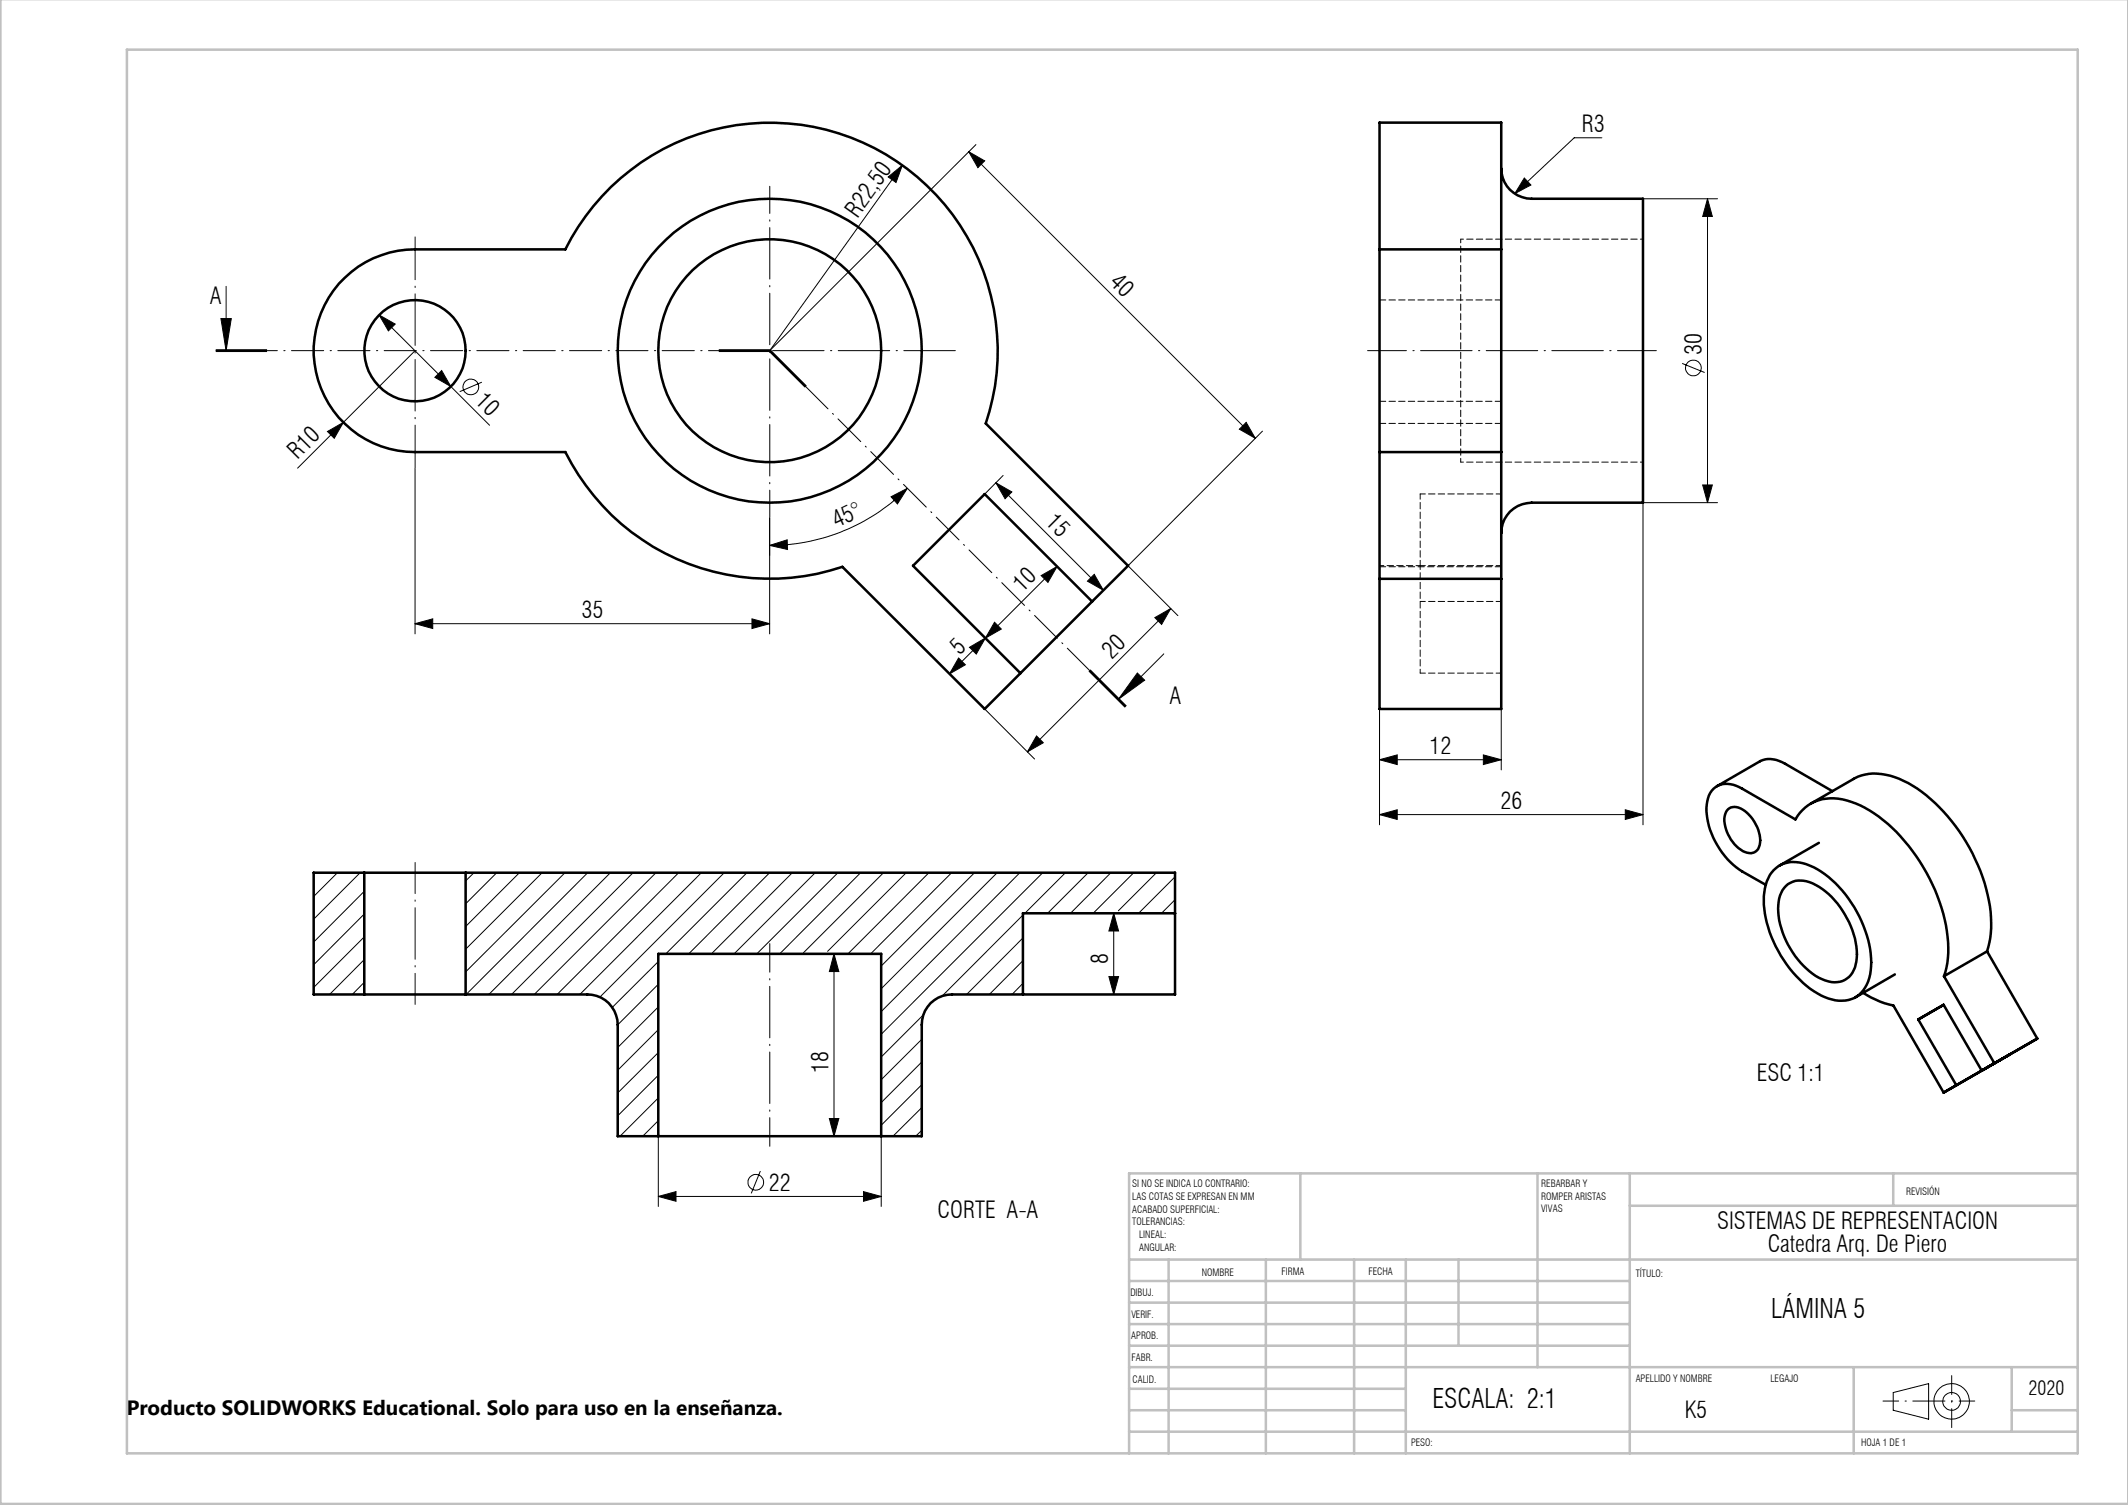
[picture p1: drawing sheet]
<svg xmlns="http://www.w3.org/2000/svg" width="420mm" height="297mm" viewBox="0 0 420 297" stroke-linecap="round" stroke-linejoin="round" font-family="sans-serif">
<g fill="none" stroke="#000" stroke-width=".2">
<path d="M175.3 34.9l2.8-2.3-1.3 3.4zM178.1 32.6l-26.2 36.6M191.2 29.9l56.6 56.6M191.2 29.9l3.1 1.8-1.3 1.4zM192.6 28.5l-40.6 40.6M300.8 35.1l1.4 1.4-3.2 1.7zM316.2 27.2h-5.5l-11.7 11M324.4 39.2h14.6M337 39.2l1 3.5h-1.9zM337 39.2v60M44.6 56.5v12.7M42.6 69.4h10z"/>
<path d="M42.6 69.2h10M42.6 69h10M43.6 62.9h2l-1 6.3zM74.8 62.2l21.8 21.7M74.8 62.2l3.2 1.8-1.3 1.3zM81.9 69.2l-23.2 23.2M87.2 73.1l1.8 3.2-3.2-1.8zM95.1 75.4l-4.4 1.9M141.9 69.2h10l7.1 7.1M141.9 69h10M141.9 69.4h10M151.8 69.3l7.1 7.1"/>
<path d="M152.1 69.1l7 7M332 71.7l4.4 1.8M64.6 85.2l3.2-1.8-1.8 3.1zM81.9 92.5v32.6M175.9 98l3.2-1.6-2 3zM179.1 96.4a38.4 38.4 0 0 1-27.2 11.2M196.6 95.3l21.2 21.2M196.6 95.3l3.1 1.8-1.3 1.3zM198 93.8l-3.6 3.6M244.6 84.7l1.4-1.3 1.8 3.1zM249.2 85.1l-26.5 26.5M324.3 99.3v63.5"/>
<path d="M324.4 99.2h14.6M336.1 95.7h1.9l-1 3.5zM151.9 107.6l3.5-1.1v1.9zM151.9 102.2v22.9M205.5 113.6l3.1-1.8-1.8 3.1zM208.6 111.8l-21.2 21.2M216 113.3l1.8 3.2-3.2-1.8zM222.7 111.7l9.8 9.8M272.3 114.3v48.5M81.9 123.1l3.5-1v1.9zM81.9 123.1h70M148.4 122.1l3.5 1-3.5 .9z"/>
<path d="M189.2 129.9l1.3 1.3-3.1 1.8zM191.3 127.7l3.2-1.8-1.8 3.2zM194.4 140l9.8 9.8M196.3 122.8l1.3 1.3-3.1 1.8zM214.9 132.5l7.1 7M215.1 132.3l7 7.1M215.2 132.2l7.1 7.1M224.5 132.8l1.4 1.4-5.2 3.8zM227.9 121.9l3.2-1.8-1.8 3.1zM229.7 129l-9 9M231.1 120.1l-28.3 28.3M204.6 145.2l1.3 1.4-3.1 1.8z"/>
<path d="M272.3 149.9l3.5-.9v1.9zM272.3 149.9h24M292.8 149l3.5 .9-3.5 1zM296.3 140v11.9M320.8 159.8l3.5 1-3.5 .9zM62.1 172.2l-.2 .2M66.6 172.2l-4.7 4.7M71.1 172.2l-9.2 9.2M71.9 175.9l-10 10M93.6 172.2l-1.7 1.6M98 172.2l-6.1 6.2M102.5 172.2l-10.6 10.6"/>
<path d="M107 172.2l-15.1 15.1M111.5 172.2l-19.6 19.6M116 172.2l-24 24M120.5 172.2l-24 24M125 172.2l-24 24M129.5 172.2l-24.1 24M133.9 172.2l-23.9 24M138.4 172.2l-24 24M142.9 172.2l-24.5 24.6M147.4 172.2l-16 16M151.9 172.2l-16 16M156.4 172.2l-16 16"/>
<path d="M160.9 172.2l-16 16M165.4 172.2l-16 16M169.9 172.2l-16 16M174.4 172.2l-16 16M178.9 172.2l-15.6 15.5M183.3 172.2l-15.9 16M187.8 172.2l-16 16M192.3 172.2l-18.4 18.4M196.8 172.2l-22.9 22.9M201.3 172.2l-27.4 27.4M205.8 172.2l-31.9 31.9M210.3 172.2l-8 8"/>
<path d="M214.8 172.2l-8 8M219.3 172.2l-8 8M223.8 172.2l-8 8M228.2 172.2l-7.5 7.5M231.9 173l-7.2 7.2M231.9 177.5l-2.7 2.7M272.3 160.8l3.5-1v1.9zM272.3 160.8h52M71.9 180.4l-10 10M71.9 184.9l-10 10M71.9 189.4l-6.8 6.8M71.9 193.8l-2.4 2.4"/>
<path d="M129.9 189.8l-9.1 9M129.9 194.2l-8 8M129.9 198.7l-8 8M162.9 188.2h-.1M164.6 188.2l1 3.5h-1.9zM164.6 188.2v36M201.9 180.6l-16 16M201.9 185.1l-11.1 11.1M201.9 189.6l-6.6 6.6M201.9 194.1l-2.2 2.1M218.9 192.7h1.9l-1 3.5zM219.8 180.2l1 3.5h-1.9z"/>
<path d="M219.8 180.2v16M129.9 203.2l-8 8M129.9 207.7l-8 8M129.9 212.2l-8 8M129.9 216.7l-7.5 7.5M181.9 205.1l-8 8M181.9 209.6l-8 8M181.9 214.1l-8 8M181.9 218.6l-5.7 5.6M182.2 200.3l-8.3 8.3M129.9 236.1l3.5-.9v1.9zM129.9 224.3v13.8"/>
<path d="M129.9 236.1h44M129.9 221.2l-3 3M150.1 231.1l-1.8 4.4M163.7 220.7h1.9l-1 3.5zM170.4 235.2l3.5 .9-3.5 1zM173.9 224.3v13.8M181.9 223.1l-1.2 1.1M373.7 274.8l6.9-1.8v7.1l-6.9-1.8z"/>
<circle cx="92.9" cy="76.4" r="1.55"/>
<circle cx="334.2" cy="72.6" r="1.54"/>
<circle cx="149.2" cy="233.3" r="1.54"/>
<circle cx="385.2" cy="276.6" r="1.75"/>
<circle cx="385.2" cy="276.5" r="3.5"/>
</g>
<path d="M371.6 276.5h18.2" fill="none" stroke="#000" stroke-width=".2" stroke-dasharray="6.3 1.3 .3 1.3" stroke-dashoffset="3.3"/>
<path d="M385.2 271.5v10.2" fill="none" stroke="#000" stroke-width=".2" stroke-dasharray="6.3 1.3 .3 1.3" stroke-dashoffset="2.6"/>
<g fill="none" stroke="#c0c0c0" stroke-width=".5">
<path d="M.1 -.1v296.9h419.9M25 9.8h385.1v277h-385.1zM256.6 231.6v17M303.5 231.6v38.2M321.7 231.6v55.2M321.7 237.9h88.4M373.7 231.6v6.3M410.1 231.6h-187.3v55.2M222.8 248.6h187.3M222.8 257.1h98.9M222.8 252.8h98.9M230.6 248.6v38.2"/>
<path d="M249.8 248.6v38.2M267.3 248.6v38.2M277.5 248.6v38.2M287.9 248.6v17M222.8 265.6h98.9M222.8 261.3h98.9M222.8 278.3h54.7M222.8 274.1h54.7M222.8 269.8h187.3M365.9 269.8v17M397.1 278.3h13M397.1 269.8v12.7"/>
<path d="M222.8 282.5h187.3"/>
</g>
<path d="M151.9 69.2h-109.3" fill="none" stroke="#000" stroke-width=".2" stroke-dasharray="6.3 1.3 .3 1.3" stroke-dashoffset="3.4"/>
<path d="M151.9 69.2l70.2 70.2" fill="none" stroke="#000" stroke-width=".2" stroke-dasharray="6.3 1.3 .3 1.3" stroke-dashoffset="-.8"/>
<path d="M269.9 69.2h57" fill="none" stroke="#000" stroke-width=".2" stroke-dasharray="10.2 1.3 .3 1.3" stroke-dashoffset="2.5"/>
<path d="M81.9 198.2v-28" fill="none" stroke="#000" stroke-width=".2" stroke-dasharray="10.2 1.3 .3 1.3" stroke-dashoffset="4"/>
<path d="M151.9 186.2v40" fill="none" stroke="#000" stroke-width=".2" stroke-dasharray="10.2 1.3 .3 1.3" stroke-dashoffset="4.5"/>
<path d="M151.9 69.2h37.2" fill="none" stroke="#000" stroke-width=".2" stroke-dasharray="10.2 1.3 .3 1.3" stroke-dashoffset="-.6"/>
<path d="M151.9 36.8v65.3" fill="none" stroke="#000" stroke-width=".2" stroke-dasharray="10.2 1.3 .3 1.3" stroke-dashoffset="4.8"/>
<path d="M81.9 46.8v45.5" fill="none" stroke="#000" stroke-width=".2" stroke-dasharray="10.2 1.3 .3 1.3" stroke-dashoffset="1.7"/>
<g fill="#000">
<path d="M175.3 34.9l2.8-2.3-1.3 3.4zM300.8 35.1l1.4 1.4-3.2 1.7zM64.6 85.2l3.2-1.8-1.8 3.1z"/>
<path d="M191.2 29.9l3.1 1.8-1.3 1.4zM244.6 84.7l1.4-1.3 1.8 3.1zM196.6 95.3l3.1 1.8-1.3 1.3zM216 113.3l1.8 3.2-3.2-1.8z"/>
<path d="M337 39.2l1 3.5h-1.9zM336.1 95.7h1.9l-1 3.5zM164.6 188.2l1 3.5h-1.9zM163.7 220.7h1.9l-1 3.5z"/>
<path d="M43.6 62.9h2l-1 6.3zM224.5 132.8l1.4 1.4-5.2 3.8z"/>
<path d="M74.8 62.2l1.9 3.1 1.3-1.3zM87.2 73.1l-1.4 1.4 3.2 1.8z"/>
<path d="M151.9 107.6l3.5-1.1v1.9zM175.9 98l3.2-1.6-2 3z"/>
<path d="M205.5 113.6l3.1-1.8-1.8 3.1zM196.3 122.8l1.3 1.3-3.1 1.8z"/>
<path d="M81.9 123.1l3.5-1v1.9zM148.4 122.1l3.5 1-3.5 .9z"/>
<path d="M191.3 127.7l3.2-1.8-1.8 3.2zM189.2 129.9l1.3 1.3-3.1 1.8z"/>
<path d="M204.6 145.2l1.3 1.4-3.1 1.8zM227.9 121.9l3.2-1.8-1.8 3.1z"/>
<path d="M292.8 149l3.5 .9-3.5 1zM272.3 149.9l3.5-.9v1.9z"/>
<path d="M272.3 160.8l3.5-1v1.9zM320.8 159.8l3.5 1-3.5 .9z"/>
<path d="M219.8 180.2l1 3.5h-1.9zM218.9 192.7h1.9l-1 3.5z"/>
<path d="M129.9 236.1l3.5-.9v1.9zM170.4 235.2l3.5 .9-3.5 1z"/>
</g>
<g fill="none" stroke="#000" stroke-width=".5">
<path d="M296.3 33.2a6 6 0 0 0 6 6h22v60h-22a6 6 0 0 0-6 6M68.1 54.8a19.7 19.7 0 0 1 13.8-5.6h29.7a45 45 0 0 1 57.5-21.6 45 45 0 0 1 25.5 56l28 28.1-28.3 28.2-28-28a45 45 0 0 1-54.7-22.7h-29.7a20 20 0 0 1-18.5-12.5 20 20 0 0 1 4.7-21.9zM272.3 49.2v40M272.3 49.2v-25h24v25M272.3 49.2h24M296.3 49.2v40M272.3 89.2v25M272.3 89.2h24M296.3 89.2v25M215.5 118.7l-21.2-21.2-14.1 14.2 21.2 21.2M272.3 114.2h24M272.3 114.2v25.7h24v-25.7"/>
<path d="M338.9 155.1l8.4-4.9a5 5 0 0 1 5.1 .5l9.3 5.4M341.1 159.7a2.52 2.52 0 0 1 3.3 .4 7.4 7.4 0 0 1 2.9 6.7 1.95 1.95 0 0 1-2.9 1.3 7.5 7.5 0 0 1-4-7l.2-.8zM357.4 158.6l8.5-4.9a9.4 9.4 0 0 1 8-.4 27.5 27.5 0 0 1 12.8 10.8 33.4 33.4 0 0 1 6.3 19l-.2 2-.6 2.6M71.9 172.2h20M71.9 172.2h-10v24h10M71.9 172.2v24M91.9 172.2h140v24h-44a5.9 5.9 0 0 0-6 6v22h-8M91.9 172.2v24M348.5 174.6l-4.6-2.6a15.4 15.4 0 0 1-7-13.3 4 4 0 0 1 5.8-3.6l11.7 6.6a8.3 8.3 0 0 1 10.1-3.7 25.4 25.4 0 0 1 13 10 34 34 0 0 1 7 20l-.1 2-.7 2.6M350.1 171.7a6.1 6.1 0 0 1 7.2-.9 21.6 21.6 0 0 1 10.5 11.9 16.3 16.3 0 0 1 .9 11 5.5 5.5 0 0 1-7.1 3.5 16.3 16.3 0 0 1-8.4-6.1 22.5 22.5 0 0 1-5.1-14.3 8 8 0 0 1 2-5.1zM352.5 174.8a4.8 4.8 0 0 1 5.9-.1 16.9 16.9 0 0 1 8.1 14.3 4.7 4.7 0 0 1-3.4 4.7 7.7 7.7 0 0 1-6.5-2.5 16.9 16.9 0 0 1-5.6-12.6l.3-1.9 .5-1.1zM359 166.3l-7.8 4.5"/>
<path d="M71.9 196.2h20M91.9 196.2h24a6 6 0 0 1 6 6v22h8M231.9 180.2h-30v16M367.7 195.9l3.4 1.8 2.6 .7 9.9 17.2M374 192.3l-7.8 4.5M383.7 192.6l9.9 17.2M392.2 187.7l-8.5 4.9M392.2 187.7l9.9 17.3-18.5 10.6M391.8 210.9h.1M396.8 208l-5.7 3.3-7.5-13-5 2.9 7.5 13-2.5 1.4M129.9 224.2h44M129.9 224.2v-36h44v36"/>
<circle cx="81.9" cy="69.2" r="10"/>
<circle cx="151.9" cy="69.2" r="22"/>
<circle cx="151.9" cy="69.2" r="30"/>
</g>
<path d="M296.3 59.2h-24M272.3 79.2h24M296.3 83.6h-24M296.3 111.8h-24" fill="none" stroke="#000" stroke-width=".2" stroke-dasharray="1.3 .6" stroke-dashoffset=".1"/>
<path d="M288.3 47.2v44M280.3 111.6v21.2" fill="none" stroke="#000" stroke-width=".2" stroke-dasharray="1.3 .6" stroke-dashoffset=".5"/>
<path d="M280.3 97.5v14.1" fill="none" stroke="#000" stroke-width=".2" stroke-dasharray="1.3 .6" stroke-dashoffset=".2"/>
<path d="M280.3 97.5h16M280.3 111.6h16M280.3 118.7h16M280.3 132.8h16" fill="none" stroke="#000" stroke-width=".2" stroke-dasharray="1.3 .6" stroke-dashoffset=".3"/>
<path d="M280.3 111.6h-8" fill="none" stroke="#000" stroke-width=".2" stroke-dasharray="1.3 .6" stroke-dashoffset=".4"/>
<path d="M324.3 47.2h-36M288.3 91.2h36" fill="none" stroke="#000" stroke-width=".2" stroke-dasharray="1.3 .6" stroke-dashoffset=".7"/>
<g font-size="5.3">
<text x="349.6" y="260.1">LÁMINA 5</text>
<text x="282.7" y="277.9">ESCALA: 2:1</text>
</g>
<g font-size="4.6">
<text x="312.2" y="26">R3</text>
<text x="169.2" y="43.1" transform="rotate(-54 169.2 43.1)">R22,50</text>
<text x="41.4" y="59.9">A</text>
<text x="218.8" y="55.9" transform="rotate(45 218.8 55.9)">40</text>
<text x="335.9" y="70" transform="rotate(-90 335.9 70)">30</text>
<text x="93.6" y="79.3" transform="rotate(45 93.6 79.3)">10</text>
<text x="58.7" y="90.8" transform="rotate(-45 58.7 90.8)">R10</text>
<text x="165.1" y="104.2" transform="rotate(-25 165.1 104.2)">45°</text>
<text x="206.1" y="103.2" transform="rotate(45 206.1 103.2)">15</text>
<text x="201.8" y="117.1" transform="rotate(-45 201.8 117.1)">10</text>
<text x="114.8" y="122">35</text>
<text x="189.4" y="129.4" transform="rotate(-45 189.4 129.4)">5</text>
<text x="219.4" y="130.2" transform="rotate(-45 219.4 130.2)">20</text>
<text x="230.8" y="139">A</text>
<text x="282.1" y="148.8">12</text>
<text x="296.1" y="159.6">26</text>
<text x="218.7" y="190.2" transform="rotate(-90 218.7 190.2)">8</text>
<text x="163.5" y="211.7" transform="rotate(-90 163.5 211.7)">18</text>
<text x="346.8" y="213.3">ESC 1:1</text>
<text x="151.7" y="235">22</text>
<text x="185.1" y="240.4">CORTE A-A</text>
<text x="338.9" y="242.5">SISTEMAS DE REPRESENTACION</text>
<text x="348.9" y="247.1">Catedra Arq. De Piero</text>
<text x="332.5" y="279.7">K5</text>
</g>
<text font-size="4.1" x="25" y="279.3">Producto SOLIDWORKS Educational. Solo para uso en la enseñanza.</text>
<text font-size="3.9" x="400.4" y="275.3">2020</text>
<g font-size="2">
<text x="223.5" y="234.3">SI NO SE INDICA LO CONTRARIO:</text>
<text x="223.5" y="236.8">LAS COTAS SE EXPRESAN EN MM</text>
<text x="223.5" y="239.3">ACABADO SUPERFICIAL:</text>
<text x="304.2" y="234.2">REBARBAR Y</text>
<text x="304.2" y="236.7">ROMPER ARISTAS</text>
<text x="304.2" y="239.2">VIVAS</text>
<text x="376.2" y="235.9">REVISIÓN</text>
<text x="223.5" y="241.8">TOLERANCIAS:</text>
<text x="224.8" y="244.3">LINEAL:</text>
<text x="224.8" y="246.8">ANGULAR:</text>
<text x="237.2" y="251.7">NOMBRE</text>
<text x="252.9" y="251.7">FIRMA</text>
<text x="270.1" y="251.7">FECHA</text>
<text x="322.8" y="252">TÍTULO:</text>
<text x="223.1" y="255.8">DIBUJ.</text>
<text x="223.3" y="260.1">VERIF.</text>
<text x="223.3" y="264.2">APROB.</text>
<text x="223.3" y="268.5">FABR.</text>
<text x="223.6" y="272.9">CALID.</text>
<text x="322.8" y="272.8">APELLIDO Y NOMBRE</text>
<text x="349.4" y="272.8">LEGAJO</text>
<text x="278.5" y="285.3">PESO:</text>
<text x="367.3" y="285.3">HOJA 1 DE 1</text>
</g>
</svg>
